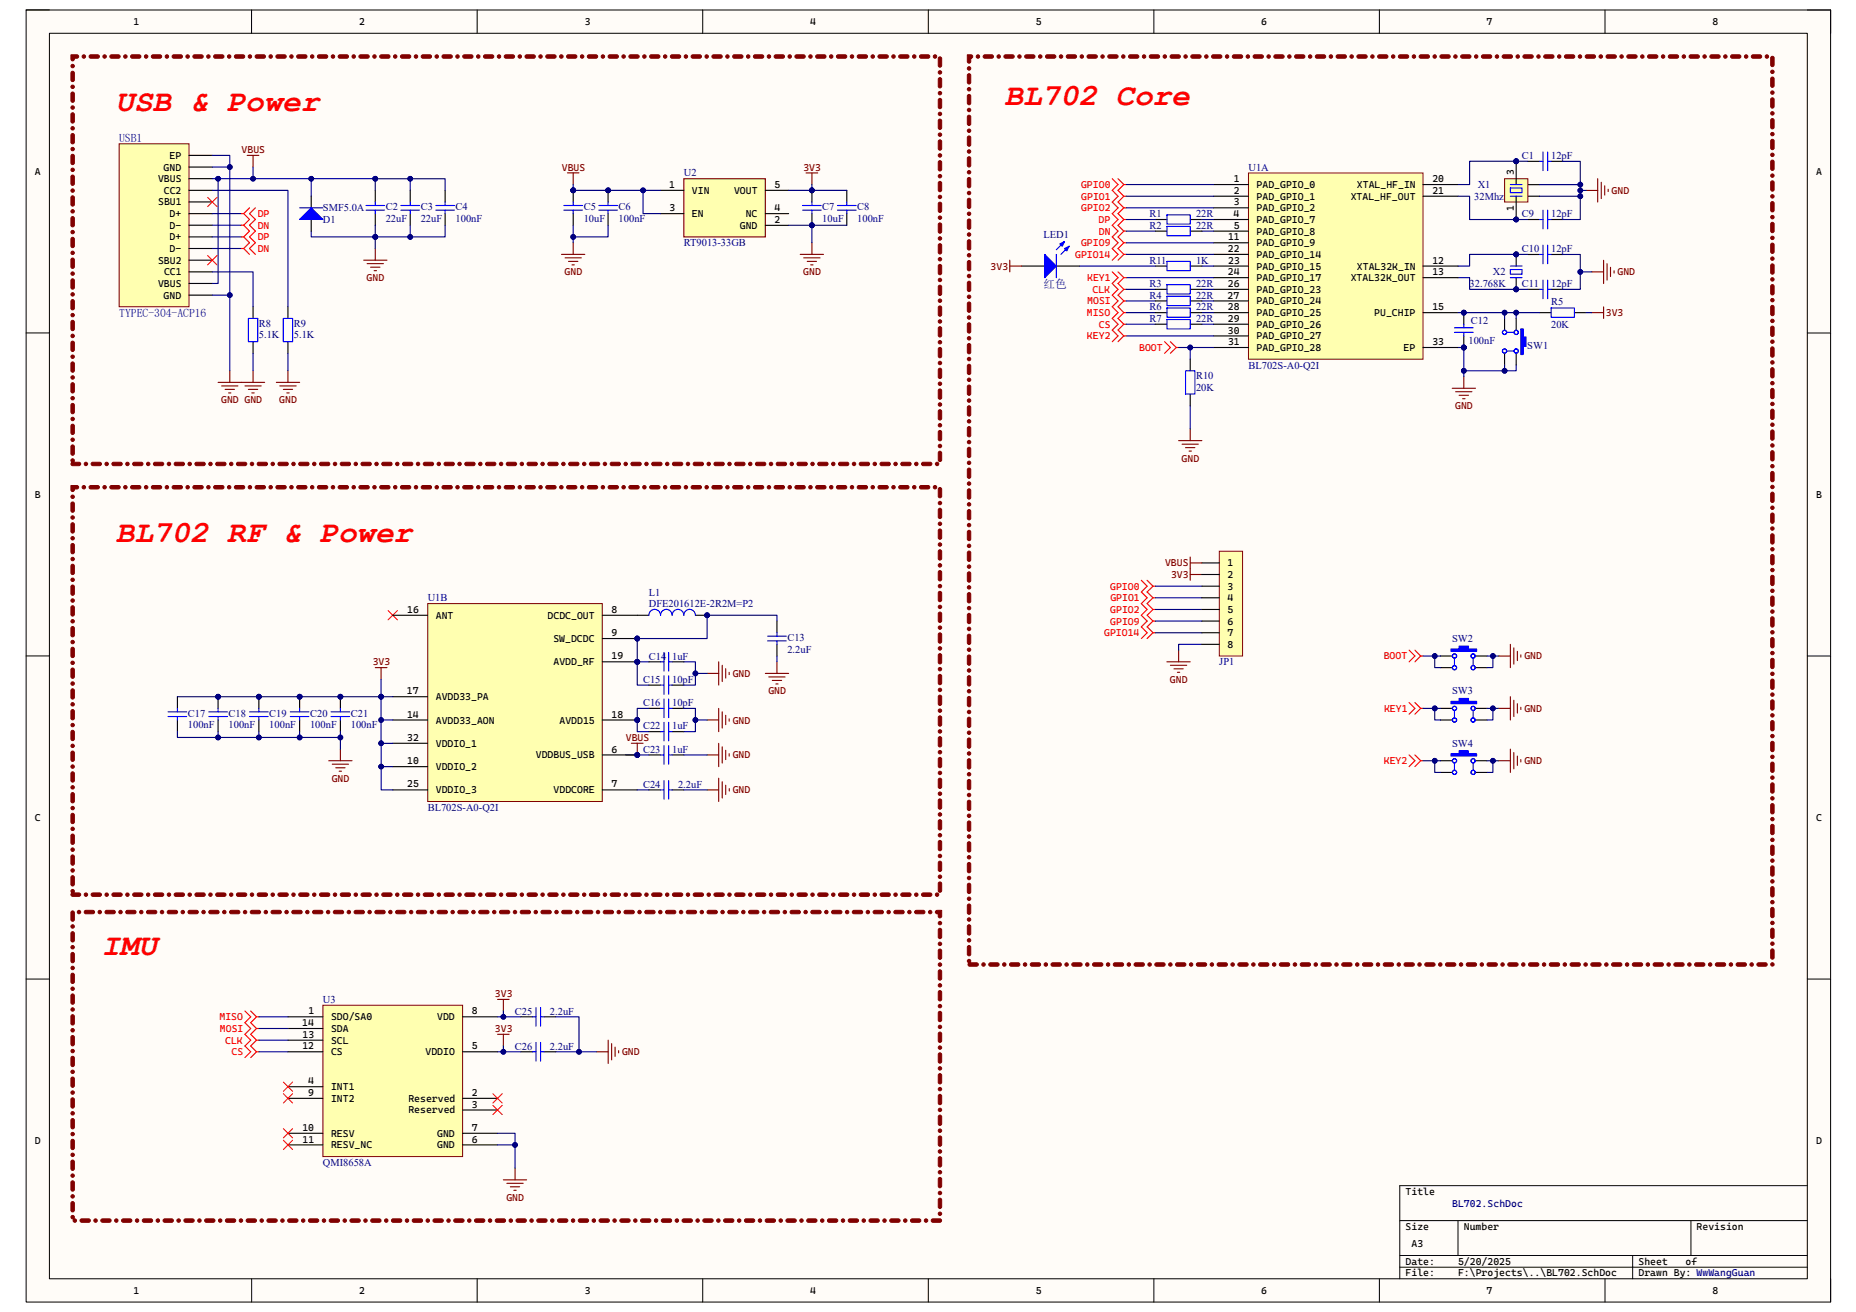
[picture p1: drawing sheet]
# Altium project HUST_BL702_Demo.PrjPcb
1 sheet, 51 parts. Net scope: global (net labels, ports and power ports of the same name join across sheets).
Board file: BL702.PcbDoc

## Sheet BL702.SchDoc
size A3; Author: WwWangGuan; SheetNumber: 1; SheetTotal: 1

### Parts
C1  12pF  [C0402_L]
C2  22uF  [C0603_L]
C3  22uF  [C0603_L]
C4  100nF  [C0603_L]
C5  10uF  [C0603_L]
C6  100nF  [C0603_L]
C7  10uF  [C0603_L]
C8  100nF  [C0603_L]
C9  12pF  [C0402_L]
C10  12pF  [C0402_L]
C11  12pF  [C0402_L]
C12  100nF  [C0402_L]
C13  2.2uF  [C0402_L]
C14  1uF  [C0402_L]
C15  10pF  [C0402_L]
C16  10pF  [C0402_L]
C17  100nF  [C0402_L]
C18  100nF  [C0402_L]
C19  100nF  [C0402_L]
C20  100nF  [C0402_L]
C21  100nF  [C0402_L]
C22  1uF  [C0402_L]
C23  1uF  [C0402_L]
C24  2.2uF  [C0402_L]
C25  2.2uF  [C0402_L]
C26  2.2uF  [C0402_L]
D1  SMF5.0A  [SOD-123]
JP1  HDR-1X8  [HDR2.54-LI-8P]  (value not drawn)
L1  DFE201612E-2R2M=P2  [FP-DFE201612C-IPC_B]
LED1  红色  [LED0603_R]
R1  22R  [R0402_L]
R2  22R  [R0402_L]
R3  22R  [R0402_L]
R4  22R  [R0402_L]
R5  20K  [R0402_L]
R6  22R  [R0402_L]
R7  22R  [R0402_L]
R8  5.1K  [R0402_L]
R9  5.1K  [R0402_L]
R10  20K  [R0402_L]
R11  1K  [R0402_L]
SW1  3*4*2.5  [SW-SMD-4.2x3.2_4P]  (value not drawn)
SW2  3*4*2.5  [SW-SMD-4.2x3.2_4P]  (value not drawn)
SW3  3*4*2.5  [SW-SMD-4.2x3.2_4P]  (value not drawn)
SW4  3*4*2.5  [SW-SMD-4.2x3.2_4P]  (value not drawn)
U1  BL702S-A0-Q2I  [QFN40P400X400X80_HS-33N]  (parts A,B of 2)
U2  RT9013-33GB  [SOT94P279X130-5N]
U3  QMI8658A  [PQFN50P300X250X86-14M]
USB1  TYPEC-304-ACP16  [TYPEC-304-ACP16-Footprint-1]
X1  32Mhz  [XTAL-3225-4P]
X2  32.768K  [XTAL-3215-2P]

### Blocks framed on the sheet
USB & Power: C2-C8 D1 R8 R9 U2 USB1
BL702 Core: C1 C9-C12 JP1 LED1 R1-R7 R10 R11 SW1-SW4 U1 X1 X2
BL702 RF & Power: C13-C24 L1 U1
IMU: C25 C26 U3

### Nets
3V3: C7.2 C8.2 C17.1 C18.1 C19.1 C20.1 C21.1 C25.2 C26.2 JP1.2 LED1.1(A) R5.1 U1.10(VDDIO_2) U1.14(AVDD33_AON) U1.17(AVDD33_PA) U1.25(VDDIO_3) U1.32(VDDIO_1) U2.5(VOUT) U3.5(VDDIO) U3.8(VDD)
GND: C1.1 C2.1 C3.1 C4.1 C5.1 C6.1 C7.1 C8.1 C9.1 C10.1 C11.1 C12.1 C13.1 C14.1 C15.2 C16.2 C17.2 C18.2 C19.2 C20.2 C21.2 C22.1 C23.2 C24.1 C25.1 C26.1 D1.1(A) JP1.8 R8.1 R9.1 R10.2 SW1.2 SW1.3 SW2.1 SW2.4 SW3.1 SW3.4 SW4.1 SW4.4 U1.33(EP) U2.2(GND) U3.6(GND) U3.7(GND) USB1.A1B12(GND) USB1.B1A12(GND) USB1.EP X1.2 X1.4
VBUS: C2.2 C3.2 C4.2 C5.2 C6.2 C23.1 D1.2(K) JP1.1 U1.6(VDDBUS_USB) U2.1(VIN) U2.3(EN) USB1.A4B9(VBUS) USB1.B4A9(VBUS)
BOOT: R10.1 SW2.2 SW2.3 U1.31(PAD_GPIO_28) ; off-sheet BOOT
CLK: R3.2 U3.13(SCL) ; off-sheet CLK
CS: R7.2 U3.12(CS) ; off-sheet CS
DN: R2.2 USB1.A7(D-) USB1.B7(D-) ; off-sheet DN
DP: R1.2 USB1.A6(D+) USB1.B6(D+) ; off-sheet DP
GPIO0: JP1.3 U1.1(PAD_GPIO_0) ; off-sheet GPIO0
GPIO1: JP1.4 U1.2(PAD_GPIO_1) ; off-sheet GPIO1
GPIO2: JP1.5 U1.3(PAD_GPIO_2) ; off-sheet GPIO2
GPIO9: JP1.6 U1.11(PAD_GPIO_9) ; off-sheet GPIO9
GPIO14: JP1.7 U1.22(PAD_GPIO_14) ; off-sheet GPIO14
KEY1: SW3.2 SW3.3 U1.24(PAD_GPIO_17) ; off-sheet KEY1
KEY2: SW4.2 SW4.3 U1.30(PAD_GPIO_27) ; off-sheet KEY2
MISO: R6.2 U3.1(SDO/SA0) ; off-sheet MISO
MOSI: R4.2 U3.14(SDA) ; off-sheet MOSI
NetC1_2: C1.2 U1.20(XTAL_HF_IN) X1.3
NetC9_2: C9.2 U1.21(XTAL_HF_OUT) X1.1
NetC10_2: C10.2 U1.12(XTAL32K_IN) X2.2
NetC11_2: C11.2 U1.13(XTAL32K_OUT) X2.1
NetC12_2: C12.2 R5.2 SW1.1 SW1.4 U1.15(PU_CHIP)
NetC13_2: C13.2 C14.2 C15.1 L1.2 U1.9(SW_DCDC) U1.19(AVDD_RF)
NetC16_1: C16.1 C22.2 U1.18(AVDD15)
NetC24_2: C24.2 U1.7(VDDCORE)
NetL1_1: L1.1 U1.8(DCDC_OUT)
NetLED1_2: LED1.2(K) R11.2
NetR1_1: R1.1 U1.4(PAD_GPIO_7)
NetR2_1: R2.1 U1.5(PAD_GPIO_8)
NetR3_1: R3.1 U1.26(PAD_GPIO_23)
NetR4_1: R4.1 U1.27(PAD_GPIO_24)
NetR6_1: R6.1 U1.28(PAD_GPIO_25)
NetR7_1: R7.1 U1.29(PAD_GPIO_26)
NetR8_2: R8.2 USB1.A5(CC1)
NetR9_2: R9.2 USB1.B5(CC2)
NetR11_1: R11.1 U1.23(PAD_GPIO_15)

Not connected (* = marked no-connect by the designer): U1 16(ANT)*; U2 4(NC); U3 2(Reserved)* 3(Reserved)* 4(INT1)* 9(INT2)* 10(RESV)* 11(RESV_NC)*; USB1 A8(SBU1)* B8(SBU2)*
